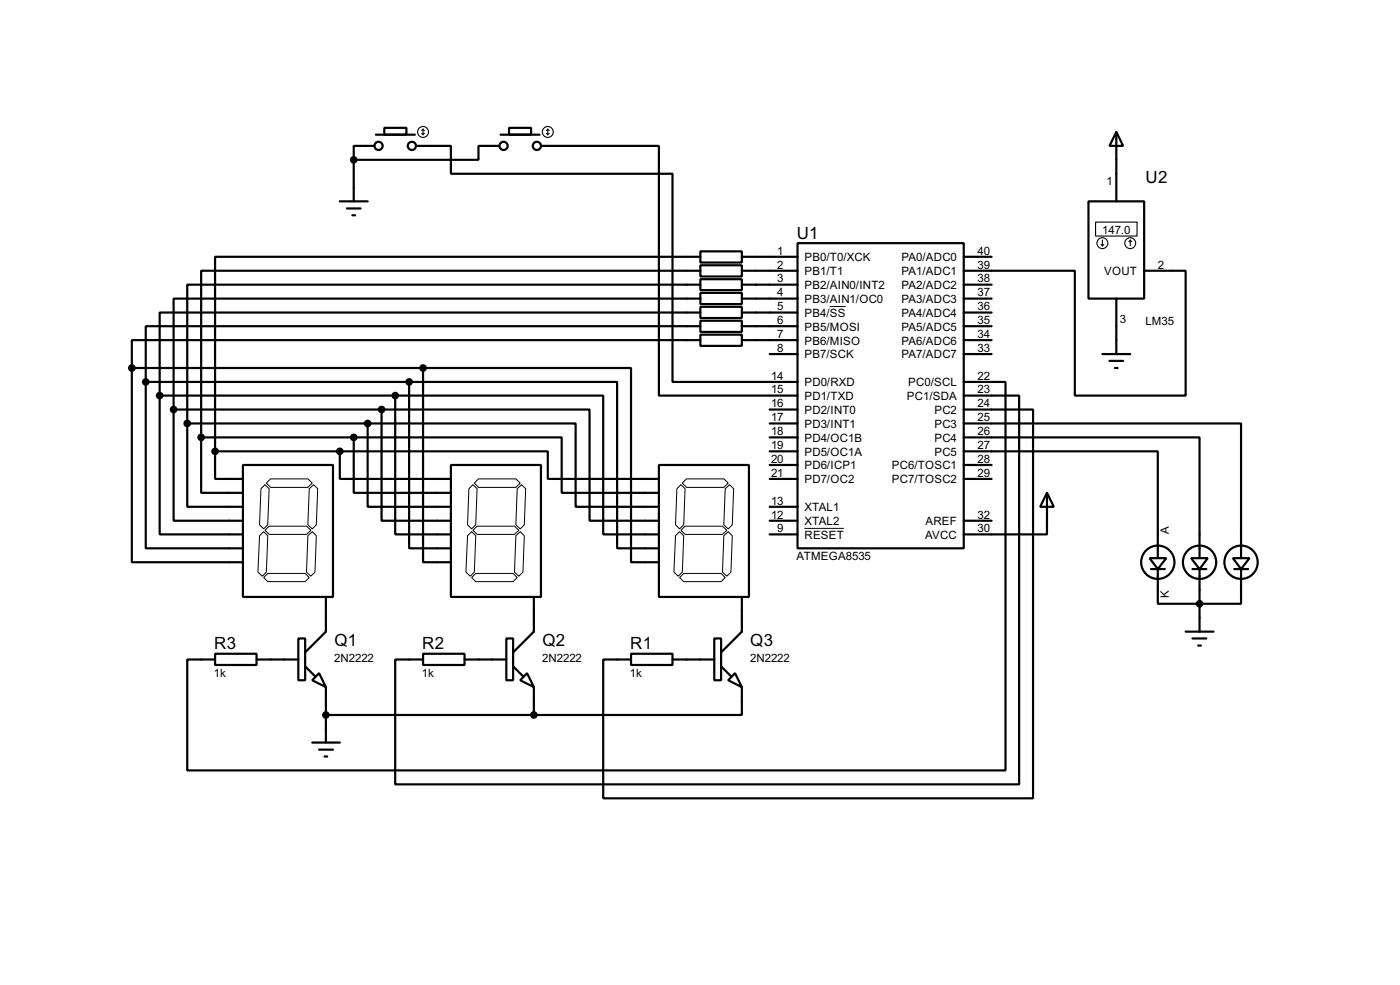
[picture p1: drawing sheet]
<svg xmlns="http://www.w3.org/2000/svg" width="256mm" height="180mm" viewBox="0 0 256 180" stroke-linecap="round" stroke-linejoin="round" font-family="sans-serif">
<g fill="none" stroke="#000" stroke-width=".4">
<path d="M62.3 36.9h5.1M63.6 38.2h2.5M64.6 39.4h.5M64.8 29.3v7.6M68.6 26.7h-3.8v2.6M68.9 24.7h7.1M70.4 23.4h4.1v1.3h-4.1zM76.3 26.7h6.3v5.1h40.6v38.1h22.9M91.5 26.7h-3.8v2.6h-22.9M91.7 24.7h7.2M93.3 23.4h4v1.3h-4zM99.1 26.7h21.6v45.7h25.4"/>
<path d="M199.4 36.9h10.2v17.8h-10.2zM204.5 24.2l1.3 2.5h-2.5zM204.5 24.2v12.7M128.3 46h7.6v2.1h-7.6zM128.3 48.6h7.6v2h-7.6zM128.3 51.1h7.6v2h-7.6zM128.3 53.6h7.6v2.1h-7.6zM128.3 56.2h7.6v2h-7.6zM128.3 58.7h7.6v2.1h-7.6zM128.3 47h-88.9v35.6M128.3 49.6h-91.4v30.5M128.3 52.1h-94v25.4"/>
<path d="M128.3 54.7h-96.5v20.3M128.3 57.2h-99v15.2M128.3 59.7h-101.6v10.2M135.9 47h10.2M135.9 49.6h10.2M135.9 52.1h10.2M135.9 54.7h10.2M135.9 57.2h10.2M135.9 59.7h10.2M146.1 44.5h30.5v55.9h-30.5zM176.6 49.6h20.3v22.8h20.3v-22.8h-7.6M176.6 47h5.1"/>
<path d="M176.6 52.1h5.1M176.6 54.7h5.1M176.6 57.2h5.1M176.6 59.7h5.1M204.5 54.7v10.1M24.2 67.4v35.5h20.3M24.2 67.4h53.3M26.7 69.9v30.5h17.8M26.7 69.9h48.3M29.3 72.4v25.4h15.2M29.3 72.4h43.1M31.8 75v20.3h12.7"/>
<path d="M31.8 75h38.1M34.3 77.5v15.3h10.2M34.3 77.5h33.1M67.4 77.5v15.3h15.2M67.4 77.5h38.1v15.3h15.2M69.9 75v20.3h12.7M69.9 75h38.1v20.3h12.7M72.4 72.4v25.4h10.2M72.4 72.4h38.1v25.4h10.2M75 69.9v30.5h7.6M75 69.9h38.1v30.5h7.6M77.5 67.4v35.5h5.1"/>
<path d="M77.5 67.4h38.1v35.5h5.1M128.3 61.3h7.6v2h-7.6zM128.3 62.3h-104.1v5.1M135.9 62.3h10.2M141 77.5h5.1M141 75h5.1M141 64.8h5.1M176.6 75h12.7v71.1h-78.8v-25.4h5.1M176.6 72.4h10.1v71.2h-114.3v-22.9h5.1M176.6 69.9h7.6v71.1h-149.9v-20.3h5.1M176.6 77.5h50.8v24.7M176.6 62.3h5.1"/>
<path d="M176.6 64.8h5.1M202 64.8h5.1M203.3 66.1h2.5M204.3 67.4h.5M36.9 80.1v10.1h7.6M36.9 80.1h27.9M39.4 82.6v5.1h5.1M39.4 82.6h22.9M44.5 85.1h16.5v24.2h-16.5zM62.3 82.6v5.1h20.3M62.3 82.6h38.1v5.1h20.3M64.8 80.1v10.1h17.8"/>
<path d="M64.8 80.1h38.1v10.1h17.8M82.6 85.1h16.5v24.2h-16.5zM120.7 85.1h16.5v24.2h-16.5zM141 82.6h5.1M141 80.1h5.1M141 85.1h5.1M141 87.7h5.1M141 97.8h5.1M141 92.8h5.1M141 95.3h5.1M176.6 82.6h35.5v19.6M176.6 80.1h43.2v22.1"/>
<path d="M176.6 85.1h5.1M176.6 87.7h5.1M176.6 95.3h5.1M191.8 90.2l1.3 2.6h-2.5zM191.8 90.2v7.6h-15.2M39.4 119.7h7.6v2h-7.6zM54.7 116.9h1.2v7.6h-1.2zM59.7 109.3v6.3l-3.8 3.8M77.5 119.7h7.6v2h-7.6zM92.8 116.9h1.2v7.6h-1.2zM97.8 109.3v6.3l-3.8 3.8M115.6 119.7h7.6v2h-7.6z"/>
<path d="M130.9 116.9h1.2v7.6h-1.2zM135.9 109.3v6.3l-3.8 3.8M210.6 102.2h3.1l-1.6 2zM210.9 104.2h2.5M212.1 104.2v6.3h15.3v-6.3M217.2 115.6h5.1M218.2 102.2h3.1l-1.5 2zM218.5 104.2h2.5M218.5 116.9h2.5M219.5 118.2h.5M219.8 104.2v11.4M225.9 102.2h3l-1.5 2z"/>
<path d="M226.1 104.2h2.6M47 120.7h7.7M55.9 122l1.8 1.8M57.2 135.9h5.1M58.5 123.2l1.2 2.6-2.5-1.3zM58.5 137.2h2.5M59.5 138.5h.5M59.7 125.8v10.1M59.7 130.9h38.1M85.1 120.7h7.7M94 122l1.8 1.8M96.6 123.2l1.2 2.6-2.5-1.3z"/>
<path d="M97.8 125.8v5.1M123.2 120.7h7.7M132.1 122l1.8 1.8M134.7 123.2l1.2 2.6-2.5-1.3zM135.9 125.8v5.1h-38.1"/>
<circle cx="69.3" cy="26.7" r=".75"/>
<circle cx="75.4" cy="26.7" r=".75"/>
<circle cx="92.2" cy="26.7" r=".75"/>
<circle cx="98.3" cy="26.7" r=".75"/>
<circle cx="212.1" cy="102.9" r="3.1"/>
<circle cx="219.7" cy="102.9" r="3.1"/>
<circle cx="227.3" cy="102.9" r="3.1"/>
</g>
<g fill="none" stroke="#000" stroke-width=".18">
<path d="M152 56.1h2.9M47.6 98.1l.7-.8 .8 .8-.3 6.6-.7 .8-.8-.8zM47.8 89.5l.8-.8 .7 .8-.2 6.6-.8 .7-.7-.7zM48.6 97.1l.7-.8h6.9l.8 .8-.8 .7h-6.9zM48.8 88.4l.8-.7h6.8l.8 .7-.8 .8h-6.8zM56.4 98.1l.8-.8 .8 .8-.3 6.6-.7 .8-.8-.8zM56.7 89.5l.8-.8 .7 .8-.2 6.6-.8 .7-.8-.7zM85.7 98.1l.7-.8 .8 .8-.3 6.6-.7 .8-.8-.8zM85.9 89.5l.8-.8 .7 .8-.2 6.6-.8 .7-.7-.7zM86.7 97.1l.7-.8h6.9l.8 .8-.8 .7h-6.9zM87.7 87.7h6.8l.8 .7-.8 .8h-6.8l-.8-.8zM94.5 98.1l.8-.8 .8 .8-.3 6.6-.7 .8-.8-.8z"/>
<path d="M94.8 89.5l.8-.8 .7 .8-.2 6.6-.8 .7-.8-.7zM123.8 98.1l.7-.8 .8 .8-.3 6.6-.7 .8-.8-.8zM124 89.5l.8-.8 .7 .8-.2 6.6-.8 .7-.7-.7zM124.8 97.1l.7-.8h6.9l.8 .8-.8 .7h-6.9zM125 88.4l.8-.7h6.8l.8 .7-.8 .8h-6.8zM132.6 98.1l.8-.8 .8 .8-.3 6.6-.7 .8-.8-.8zM132.9 89.5l.8-.8 .7 .8-.2 6.6-.8 .7-.8-.7zM147.4 96.7h7.2M48.3 105.7l.8-.7h6.8l.8 .7-.8 .8h-6.8zM86.4 105.7l.8-.7h6.8l.8 .7-.8 .8h-6.8zM124.5 105.7l.8-.7h6.8l.8 .7-.8 .8h-6.8z"/>
</g>
<g fill="#000" stroke="#000" stroke-width=".4">
<circle cx="64.8" cy="29.3" r=".5"/>
<circle cx="24.1" cy="67.4" r=".5"/>
<circle cx="26.7" cy="69.9" r=".5"/>
<circle cx="29.2" cy="72.4" r=".5"/>
<circle cx="31.8" cy="75" r=".5"/>
<circle cx="34.3" cy="77.5" r=".5"/>
<circle cx="67.3" cy="77.5" r=".5"/>
<circle cx="69.9" cy="75" r=".5"/>
<circle cx="72.4" cy="72.4" r=".5"/>
<circle cx="74.9" cy="69.9" r=".5"/>
<circle cx="77.5" cy="67.4" r=".5"/>
<circle cx="36.8" cy="80.1" r=".5"/>
<circle cx="39.4" cy="82.6" r=".5"/>
<circle cx="62.2" cy="82.6" r=".5"/>
<circle cx="64.8" cy="80.1" r=".5"/>
<circle cx="219.7" cy="110.5" r=".5"/>
<circle cx="59.7" cy="130.9" r=".5"/>
<circle cx="97.8" cy="130.9" r=".5"/>
</g>
<g fill="none" stroke="#000" stroke-width=".2">
<path d="M77.3 24.4l.2 .3M77.5 23.7v1M77.5 23.7l-.2 .2M77.5 23.7l.3 .2M77.8 24.4l-.3 .3M100.1 24.4l.3 .3M100.4 23.7v1M100.4 23.7l-.3 .2M100.4 23.7l.2 .2M100.6 24.4l-.2 .3M200.7 40.7h7.6v2.5h-7.6zM201.7 44.8l.3 .2"/>
<path d="M202 44v1M202.2 44.8l-.2 .2M207.1 44l-.3 .3M207.1 44l.2 .3M207.1 44v1"/>
<circle cx="77.5" cy="24.2" r="1"/>
<circle cx="100.3" cy="24.2" r="1"/>
<circle cx="201.9" cy="44.5" r="1"/>
<circle cx="207" cy="44.5" r="1"/>
</g>
<g font-size="3.5">
<text x="209.9" y="33.5">U2</text>
<text x="146" y="43.7">U1</text>
<text x="39.3" y="118.9">R3</text>
<text x="61.3" y="118.3">Q1</text>
<text x="77.4" y="118.9">R2</text>
<text x="99.4" y="118.3">Q2</text>
<text x="115.5" y="118.9">R1</text>
<text x="137.5" y="118.3">Q3</text>
</g>
<g font-size="2.4">
<text x="202.7" y="33.9">1</text>
<text x="142.4" y="46.6">1</text>
<text x="147.4" y="47.8">PB0/T0/XCK</text>
<text x="165.1" y="47.8">PA0/ADC0</text>
<text x="179.1" y="46.6">40</text>
<text x="201.9" y="42.7">147.0</text>
<text x="142.4" y="51.7">3</text>
<text x="142.4" y="49.2">2</text>
<text x="147.4" y="52.9">PB2/AIN0/INT2</text>
<text x="147.4" y="50.4">PB1/T1</text>
<text x="165.1" y="52.9">PA2/ADC2</text>
<text x="165.1" y="50.4">PA1/ADC1</text>
<text x="179.1" y="51.7">38</text>
<text x="179.1" y="49.2">39</text>
<text x="202.3" y="50.4">VOUT</text>
<text x="212.1" y="49.2">2</text>
<text x="142.4" y="59.3">6</text>
<text x="142.4" y="56.8">5</text>
<text x="142.4" y="54.3">4</text>
<text x="147.4" y="58">PB4/SS</text>
<text x="147.4" y="55.4">PB3/AIN1/OC0</text>
<text x="165.1" y="58">PA4/ADC4</text>
<text x="165.1" y="55.4">PA3/ADC3</text>
<text x="179.1" y="59.3">35</text>
<text x="179.1" y="56.8">36</text>
<text x="179.1" y="54.3">37</text>
<text x="205.2" y="59.2">3</text>
<text x="209.8" y="59.4">LM35</text>
<text x="142.4" y="61.9">7</text>
<text x="142.4" y="64.4">8</text>
<text x="147.4" y="63.1">PB6/MISO</text>
<text x="147.4" y="60.5">PB5/MOSI</text>
<text x="147.4" y="65.6">PB7/SCK</text>
<text x="165.1" y="63.1">PA6/ADC6</text>
<text x="165.1" y="60.5">PA5/ADC5</text>
<text x="165.1" y="65.6">PA7/ADC7</text>
<text x="179.1" y="61.9">34</text>
<text x="179.1" y="64.4">33</text>
<text x="141.3" y="72">15</text>
<text x="141.3" y="69.5">14</text>
<text x="147.4" y="70.7">PD0/RXD</text>
<text x="166.4" y="70.7">PC0/SCL</text>
<text x="179.1" y="72">23</text>
<text x="179.1" y="69.5">22</text>
<text x="141.3" y="77.1">17</text>
<text x="141.3" y="74.6">16</text>
<text x="147.4" y="75.8">PD2/INT0</text>
<text x="147.4" y="73.2">PD1/TXD</text>
<text x="166.1" y="73.2">PC1/SDA</text>
<text x="171.2" y="75.8">PC2</text>
<text x="179.1" y="77.1">25</text>
<text x="179.1" y="74.6">24</text>
<text x="141.3" y="82.2">19</text>
<text x="141.3" y="79.7">18</text>
<text x="147.4" y="83.4">PD5/OC1A</text>
<text x="147.4" y="80.8">PD4/OC1B</text>
<text x="147.4" y="78.3">PD3/INT1</text>
<text x="171.2" y="83.4">PC5</text>
<text x="171.2" y="80.8">PC4</text>
<text x="171.2" y="78.3">PC3</text>
<text x="179.1" y="82.2">27</text>
<text x="179.1" y="79.7">26</text>
<text x="141.3" y="84.7">20</text>
<text x="141.3" y="87.3">21</text>
<text x="147.4" y="85.9">PD6/ICP1</text>
<text x="147.4" y="88.5">PD7/OC2</text>
<text x="163.4" y="85.9">PC6/TOSC1</text>
<text x="163.4" y="88.5">PC7/TOSC2</text>
<text x="179.1" y="84.7">28</text>
<text x="179.1" y="87.3">29</text>
<text x="141.3" y="92.4">13</text>
<text x="141.3" y="94.9">12</text>
<text x="147.4" y="93.6">XTAL1</text>
<text x="179.1" y="94.9">32</text>
<text x="142.4" y="97.4">9</text>
<text x="147.4" y="98.6">RESET</text>
<text x="147.4" y="96.1">XTAL2</text>
<text x="169.5" y="98.6">AVCC</text>
<text x="169.5" y="96.1">AREF</text>
<text x="179.1" y="97.4">30</text>
<text x="214.1" y="97.8" transform="rotate(-90 214.1 97.8)">A</text>
<text x="145.9" y="102.6">ATMEGA8535</text>
<text x="214.1" y="109.4" transform="rotate(-90 214.1 109.4)">K</text>
<text x="39.2" y="123.9">1k</text>
<text x="61.2" y="121.2">2N2222</text>
<text x="77.3" y="123.9">1k</text>
<text x="99.3" y="121.2">2N2222</text>
<text x="115.4" y="123.9">1k</text>
<text x="137.4" y="121.2">2N2222</text>
</g>
</svg>
